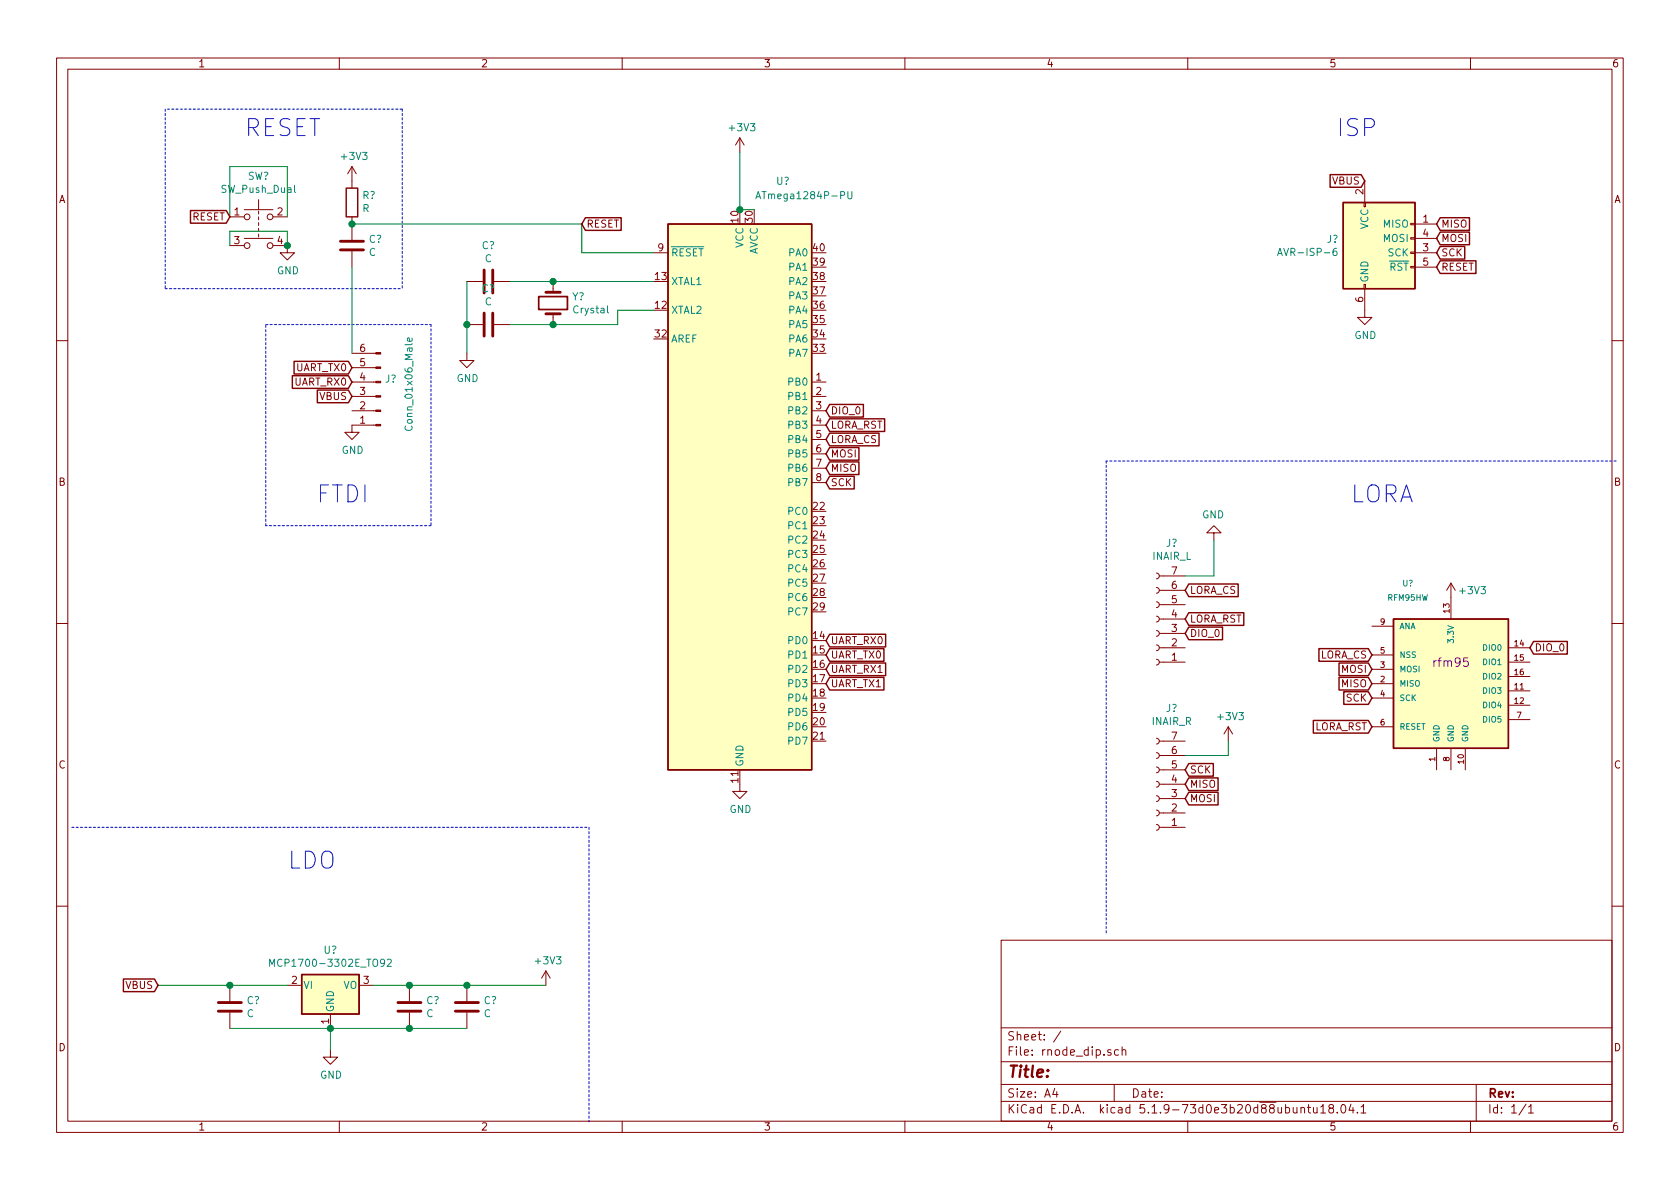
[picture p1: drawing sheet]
EESchema Schematic File Version 4
EELAYER 30 0
EELAYER END
$Descr A4 11693 8268
encoding utf-8
Sheet 1 1
Title ""
Date ""
Rev ""
Comp ""
Comment1 ""
Comment2 ""
Comment3 ""
Comment4 ""
$EndDescr
$Comp
L MCU_Microchip_ATmega:ATmega1284P-PU U?
U 1 1
P 5150 3450
F 0 "U?" H 5450 5650 50  0000 C CNN
F 1 "ATmega1284P-PU" H 5600 5550 50  0000 C CNN
F 2 "Package_DIP:DIP-40_W15.24mm" H 5150 3450 50  0001 C CIN
F 3 "http://ww1.microchip.com/downloads/en/DeviceDoc/Atmel-8272-8-bit-AVR-microcontroller-ATmega164A_PA-324A_PA-644A_PA-1284_P_datasheet.pdf" H 5150 3450 50  0001 C CNN
	1    5150 3450
	1    0    0    -1  
$EndComp
$Comp
L Regulator_Linear:MCP1700-3302E_TO92 U?
U 1 1
P 2300 6850
F 0 "U?" H 2300 6608 50  0000 C CNN
F 1 "MCP1700-3302E_TO92" H 2300 6699 50  0000 C CNN
F 2 "Package_TO_SOT_THT:TO-92_Inline" H 2300 6650 50  0001 C CIN
F 3 "http://ww1.microchip.com/downloads/en/DeviceDoc/20001826D.pdf" H 2300 6850 50  0001 C CNN
	1    2300 6850
	1    0    0    1   
$EndComp
$Comp
L Device:C C?
U 1 1
P 1600 7000
F 0 "C?" H 1715 7046 50  0000 L CNN
F 1 "C" H 1715 6955 50  0000 L CNN
F 2 "" H 1638 6850 50  0001 C CNN
F 3 "~" H 1600 7000 50  0001 C CNN
	1    1600 7000
	1    0    0    -1  
$EndComp
$Comp
L Device:C C?
U 1 1
P 2850 7000
F 0 "C?" H 2965 7046 50  0000 L CNN
F 1 "C" H 2965 6955 50  0000 L CNN
F 2 "" H 2888 6850 50  0001 C CNN
F 3 "~" H 2850 7000 50  0001 C CNN
	1    2850 7000
	1    0    0    -1  
$EndComp
$Comp
L Device:C C?
U 1 1
P 3250 7000
F 0 "C?" H 3365 7046 50  0000 L CNN
F 1 "C" H 3365 6955 50  0000 L CNN
F 2 "" H 3288 6850 50  0001 C CNN
F 3 "~" H 3250 7000 50  0001 C CNN
	1    3250 7000
	1    0    0    -1  
$EndComp
Wire Wire Line
	1600 6850 2000 6850
Wire Wire Line
	2600 6850 2850 6850
Wire Wire Line
	2850 6850 3250 6850
Connection ~ 2850 6850
Wire Wire Line
	1600 7150 2300 7150
Wire Wire Line
	2300 7150 2850 7150
Connection ~ 2300 7150
Wire Wire Line
	2850 7150 3250 7150
Connection ~ 2850 7150
Wire Wire Line
	2300 7150 2300 7300
$Comp
L power:GND #PWR?
U 1 1
P 2300 7300
F 0 "#PWR?" H 2300 7050 50  0001 C CNN
F 1 "GND" H 2305 7127 50  0000 C CNN
F 2 "" H 2300 7300 50  0001 C CNN
F 3 "" H 2300 7300 50  0001 C CNN
	1    2300 7300
	1    0    0    -1  
$EndComp
Text GLabel 1100 6850 0    50   Input ~ 0
VBUS
Wire Wire Line
	1600 6850 1100 6850
Connection ~ 1600 6850
Wire Wire Line
	3800 6850 3250 6850
Connection ~ 3250 6850
Text Notes 2000 6050 0    118  ~ 0
LDO
Wire Notes Line
	500  5750 4100 5750
Wire Notes Line
	4100 5750 4100 7800
$Comp
L Connector:Conn_01x06_Male J?
U 1 1
P 2650 2750
F 0 "J?" H 2622 2632 50  0000 R CNN
F 1 "Conn_01x06_Male" V 2450 3000 50  0000 R CNN
F 2 "" H 2650 2750 50  0001 C CNN
F 3 "~" H 2650 2750 50  0001 C CNN
	1    2650 2750
	-1   0    0    1   
$EndComp
$Comp
L power:GND #PWR?
U 1 1
P 2450 2950
F 0 "#PWR?" H 2450 2700 50  0001 C CNN
F 1 "GND" H 2455 2777 50  0000 C CNN
F 2 "" H 2450 2950 50  0001 C CNN
F 3 "" H 2450 2950 50  0001 C CNN
	1    2450 2950
	1    0    0    -1  
$EndComp
Text GLabel 2450 2750 0    50   Input ~ 0
VBUS
Text GLabel 2450 2650 0    50   Input ~ 0
UART_RX0
Text GLabel 2450 2550 0    50   Input ~ 0
UART_TX0
Text GLabel 5750 4450 2    50   Input ~ 0
UART_RX0
Text GLabel 5750 4550 2    50   Input ~ 0
UART_TX0
Text GLabel 5750 4650 2    50   Input ~ 0
UART_RX1
Text GLabel 5750 4750 2    50   Input ~ 0
UART_TX1
$Comp
L Device:Crystal Y?
U 1 1
P 3850 2100
F 0 "Y?" V 3804 2231 50  0000 L CNN
F 1 "Crystal" V 3895 2231 50  0000 L CNN
F 2 "" H 3850 2100 50  0001 C CNN
F 3 "~" H 3850 2100 50  0001 C CNN
	1    3850 2100
	0    1    1    0   
$EndComp
Wire Wire Line
	4550 1950 3850 1950
Wire Wire Line
	4550 2150 4300 2150
Wire Wire Line
	4300 2150 4300 2250
Wire Wire Line
	4300 2250 3850 2250
Wire Wire Line
	3850 1950 3550 1950
Connection ~ 3850 1950
Wire Wire Line
	3850 2250 3550 2250
Connection ~ 3850 2250
$Comp
L Device:C C?
U 1 1
P 3400 1950
F 0 "C?" V 3148 1950 50  0000 C CNN
F 1 "C" V 3239 1950 50  0000 C CNN
F 2 "" H 3438 1800 50  0001 C CNN
F 3 "~" H 3400 1950 50  0001 C CNN
	1    3400 1950
	0    1    1    0   
$EndComp
$Comp
L Device:C C?
U 1 1
P 3400 2250
F 0 "C?" V 3148 2250 50  0000 C CNN
F 1 "C" V 3239 2250 50  0000 C CNN
F 2 "" H 3438 2100 50  0001 C CNN
F 3 "~" H 3400 2250 50  0001 C CNN
	1    3400 2250
	0    1    1    0   
$EndComp
Wire Wire Line
	3250 1950 3250 2250
Wire Wire Line
	3250 2250 3250 2450
Connection ~ 3250 2250
$Comp
L power:GND #PWR?
U 1 1
P 3250 2450
F 0 "#PWR?" H 3250 2200 50  0001 C CNN
F 1 "GND" H 3255 2277 50  0000 C CNN
F 2 "" H 3250 2450 50  0001 C CNN
F 3 "" H 3250 2450 50  0001 C CNN
	1    3250 2450
	1    0    0    -1  
$EndComp
$Comp
L Device:R R?
U 1 1
P 2450 1400
F 0 "R?" H 2380 1354 50  0000 R CNN
F 1 "R" H 2380 1445 50  0000 R CNN
F 2 "" V 2380 1400 50  0001 C CNN
F 3 "~" H 2450 1400 50  0001 C CNN
	1    2450 1400
	-1   0    0    1   
$EndComp
Text GLabel 4050 1550 2    50   Input ~ 0
RESET
Wire Wire Line
	4550 1750 4050 1750
Wire Wire Line
	4050 1750 4050 1550
$Comp
L Device:C C?
U 1 1
P 2450 1700
F 0 "C?" H 2565 1746 50  0000 L CNN
F 1 "C" H 2565 1655 50  0000 L CNN
F 2 "" H 2488 1550 50  0001 C CNN
F 3 "~" H 2450 1700 50  0001 C CNN
	1    2450 1700
	1    0    0    -1  
$EndComp
Wire Wire Line
	2450 1550 4050 1550
Connection ~ 2450 1550
Wire Wire Line
	2450 1850 2450 2450
Wire Notes Line
	3000 2250 3000 3650
Wire Notes Line
	3000 3650 1850 3650
Text Notes 2200 3500 0    118  ~ 0
FTDI
$Comp
L Switch:SW_Push_Dual SW?
U 1 1
P 1800 1500
F 0 "SW?" H 1800 1785 50  0000 C CNN
F 1 "SW_Push_Dual" H 1800 1694 50  0000 C CNN
F 2 "" H 1800 1700 50  0001 C CNN
F 3 "~" H 1800 1700 50  0001 C CNN
	1    1800 1500
	1    0    0    -1  
$EndComp
Text GLabel 1600 1500 0    50   Input ~ 0
RESET
Wire Wire Line
	1600 1500 1600 1150
Wire Wire Line
	1600 1150 2000 1150
Wire Wire Line
	2000 1150 2000 1500
Wire Wire Line
	2000 1700 2000 1600
Wire Wire Line
	2000 1600 1600 1600
Wire Wire Line
	1600 1600 1600 1700
$Comp
L power:GND #PWR?
U 1 1
P 2000 1700
F 0 "#PWR?" H 2000 1450 50  0001 C CNN
F 1 "GND" H 2005 1527 50  0000 C CNN
F 2 "" H 2000 1700 50  0001 C CNN
F 3 "" H 2000 1700 50  0001 C CNN
	1    2000 1700
	1    0    0    -1  
$EndComp
Connection ~ 2000 1700
Wire Notes Line
	1850 3650 1850 2250
Wire Notes Line
	1850 2250 3000 2250
Wire Notes Line
	2800 750  1150 750 
Wire Notes Line
	1150 2000 2800 2000
Wire Notes Line
	2800 750  2800 2000
Wire Notes Line
	1150 750  1150 2000
Text Notes 1700 950  0    118  ~ 0
RESET
$Comp
L Connector:AVR-ISP-6 J?
U 1 1
P 9600 1750
F 0 "J?" H 9321 1846 50  0000 R CNN
F 1 "AVR-ISP-6" H 9321 1755 50  0000 R CNN
F 2 "" V 9350 1800 50  0001 C CNN
F 3 " ~" H 8325 1200 50  0001 C CNN
	1    9600 1750
	1    0    0    -1  
$EndComp
Text Notes 9300 950  0    118  ~ 0
ISP
$Comp
L mysensors_radios:RFM95HW U?
U 1 1
P 10100 4500
F 0 "U?" H 9800 4950 40  0000 C CNN
F 1 "RFM95HW" H 9800 4850 40  0000 C CNN
F 2 "mysensors_radios:RFM69HW_SMD_ThroughHole_Handsoldering" H 10100 4500 30  0001 C CIN
F 3 "rfm95" H 10100 4400 60  0000 C CNN
	1    10100 4500
	1    0    0    -1  
$EndComp
$Comp
L power:GND #PWR?
U 1 1
P 5150 5450
F 0 "#PWR?" H 5150 5200 50  0001 C CNN
F 1 "GND" H 5155 5277 50  0000 C CNN
F 2 "" H 5150 5450 50  0001 C CNN
F 3 "" H 5150 5450 50  0001 C CNN
	1    5150 5450
	1    0    0    -1  
$EndComp
Wire Wire Line
	5250 1450 5150 1450
Wire Wire Line
	5150 1450 5150 1050
Connection ~ 5150 1450
$Comp
L Connector:Conn_01x07_Female J?
U 1 1
P 8050 4300
F 0 "J?" H 7942 3775 50  0000 C CNN
F 1 "INAIR_L" H 7942 3866 50  0000 C CNN
F 2 "" H 8050 4300 50  0001 C CNN
F 3 "~" H 8050 4300 50  0001 C CNN
	1    8050 4300
	-1   0    0    1   
$EndComp
$Comp
L Connector:Conn_01x07_Female J?
U 1 1
P 8050 5450
F 0 "J?" H 7942 4925 50  0000 C CNN
F 1 "INAIR_R" H 7942 5016 50  0000 C CNN
F 2 "" H 8050 5450 50  0001 C CNN
F 3 "~" H 8050 5450 50  0001 C CNN
	1    8050 5450
	-1   0    0    1   
$EndComp
$Comp
L power:GND #PWR?
U 1 1
P 8450 3750
F 0 "#PWR?" H 8450 3500 50  0001 C CNN
F 1 "GND" H 8455 3577 50  0000 C CNN
F 2 "" H 8450 3750 50  0001 C CNN
F 3 "" H 8450 3750 50  0001 C CNN
	1    8450 3750
	-1   0    0    1   
$EndComp
$Comp
L power:+3V3 #PWR?
U 1 1
P 3800 6850
F 0 "#PWR?" H 3800 6700 50  0001 C CNN
F 1 "+3V3" H 3815 7023 50  0000 C CNN
F 2 "" H 3800 6850 50  0001 C CNN
F 3 "" H 3800 6850 50  0001 C CNN
	1    3800 6850
	1    0    0    -1  
$EndComp
$Comp
L power:+3V3 #PWR?
U 1 1
P 2450 1250
F 0 "#PWR?" H 2450 1100 50  0001 C CNN
F 1 "+3V3" H 2465 1423 50  0000 C CNN
F 2 "" H 2450 1250 50  0001 C CNN
F 3 "" H 2450 1250 50  0001 C CNN
	1    2450 1250
	1    0    0    -1  
$EndComp
$Comp
L power:+3V3 #PWR?
U 1 1
P 5150 1050
F 0 "#PWR?" H 5150 900 50  0001 C CNN
F 1 "+3V3" H 5165 1223 50  0000 C CNN
F 2 "" H 5150 1050 50  0001 C CNN
F 3 "" H 5150 1050 50  0001 C CNN
	1    5150 1050
	1    0    0    -1  
$EndComp
$Comp
L power:+3V3 #PWR?
U 1 1
P 8550 5150
F 0 "#PWR?" H 8550 5000 50  0001 C CNN
F 1 "+3V3" H 8565 5323 50  0000 C CNN
F 2 "" H 8550 5150 50  0001 C CNN
F 3 "" H 8550 5150 50  0001 C CNN
	1    8550 5150
	1    0    0    -1  
$EndComp
Wire Wire Line
	8250 4000 8450 4000
Wire Wire Line
	8450 4000 8450 3750
Wire Wire Line
	8250 5250 8550 5250
Wire Wire Line
	8550 5250 8550 5150
Text GLabel 8250 5350 2    50   Input ~ 0
SCK
Text GLabel 8250 5450 2    50   Input ~ 0
MISO
Text GLabel 8250 5550 2    50   Input ~ 0
MOSI
Text GLabel 8250 4400 2    50   Input ~ 0
DIO_0
Text GLabel 8250 4300 2    50   Input ~ 0
LORA_RST
Text GLabel 8250 4100 2    50   Input ~ 0
LORA_CS
Text GLabel 9550 4550 0    50   Input ~ 0
LORA_CS
Text GLabel 9550 5050 0    50   Input ~ 0
LORA_RST
Text GLabel 10650 4500 2    50   Input ~ 0
DIO_0
Text GLabel 9550 4750 0    50   Input ~ 0
MISO
Text GLabel 9550 4650 0    50   Input ~ 0
MOSI
Text GLabel 9550 4850 0    50   Input ~ 0
SCK
Text GLabel 10000 1650 2    50   Input ~ 0
MOSI
Text GLabel 10000 1550 2    50   Input ~ 0
MISO
Text GLabel 10000 1750 2    50   Input ~ 0
SCK
Text GLabel 10000 1850 2    50   Input ~ 0
RESET
$Comp
L power:GND #PWR?
U 1 1
P 9500 2150
F 0 "#PWR?" H 9500 1900 50  0001 C CNN
F 1 "GND" H 9505 1977 50  0000 C CNN
F 2 "" H 9500 2150 50  0001 C CNN
F 3 "" H 9500 2150 50  0001 C CNN
	1    9500 2150
	1    0    0    -1  
$EndComp
Text GLabel 9500 1250 0    50   Input ~ 0
VBUS
$Comp
L power:+3V3 #PWR?
U 1 1
P 10100 4150
F 0 "#PWR?" H 10100 4000 50  0001 C CNN
F 1 "+3V3" H 10250 4200 50  0000 C CNN
F 2 "" H 10100 4150 50  0001 C CNN
F 3 "" H 10100 4150 50  0001 C CNN
	1    10100 4150
	1    0    0    -1  
$EndComp
Text GLabel 5750 3350 2    50   Input ~ 0
SCK
Text GLabel 5750 3250 2    50   Input ~ 0
MISO
Text GLabel 5750 3150 2    50   Input ~ 0
MOSI
Text GLabel 5750 3050 2    50   Input ~ 0
LORA_CS
Text GLabel 5750 2950 2    50   Input ~ 0
LORA_RST
Text GLabel 5750 2850 2    50   Input ~ 0
DIO_0
Wire Notes Line
	11250 3200 7700 3200
Wire Notes Line
	7700 3200 7700 6500
Text Notes 9400 3500 0    118  ~ 0
LORA
$EndSCHEMATC
